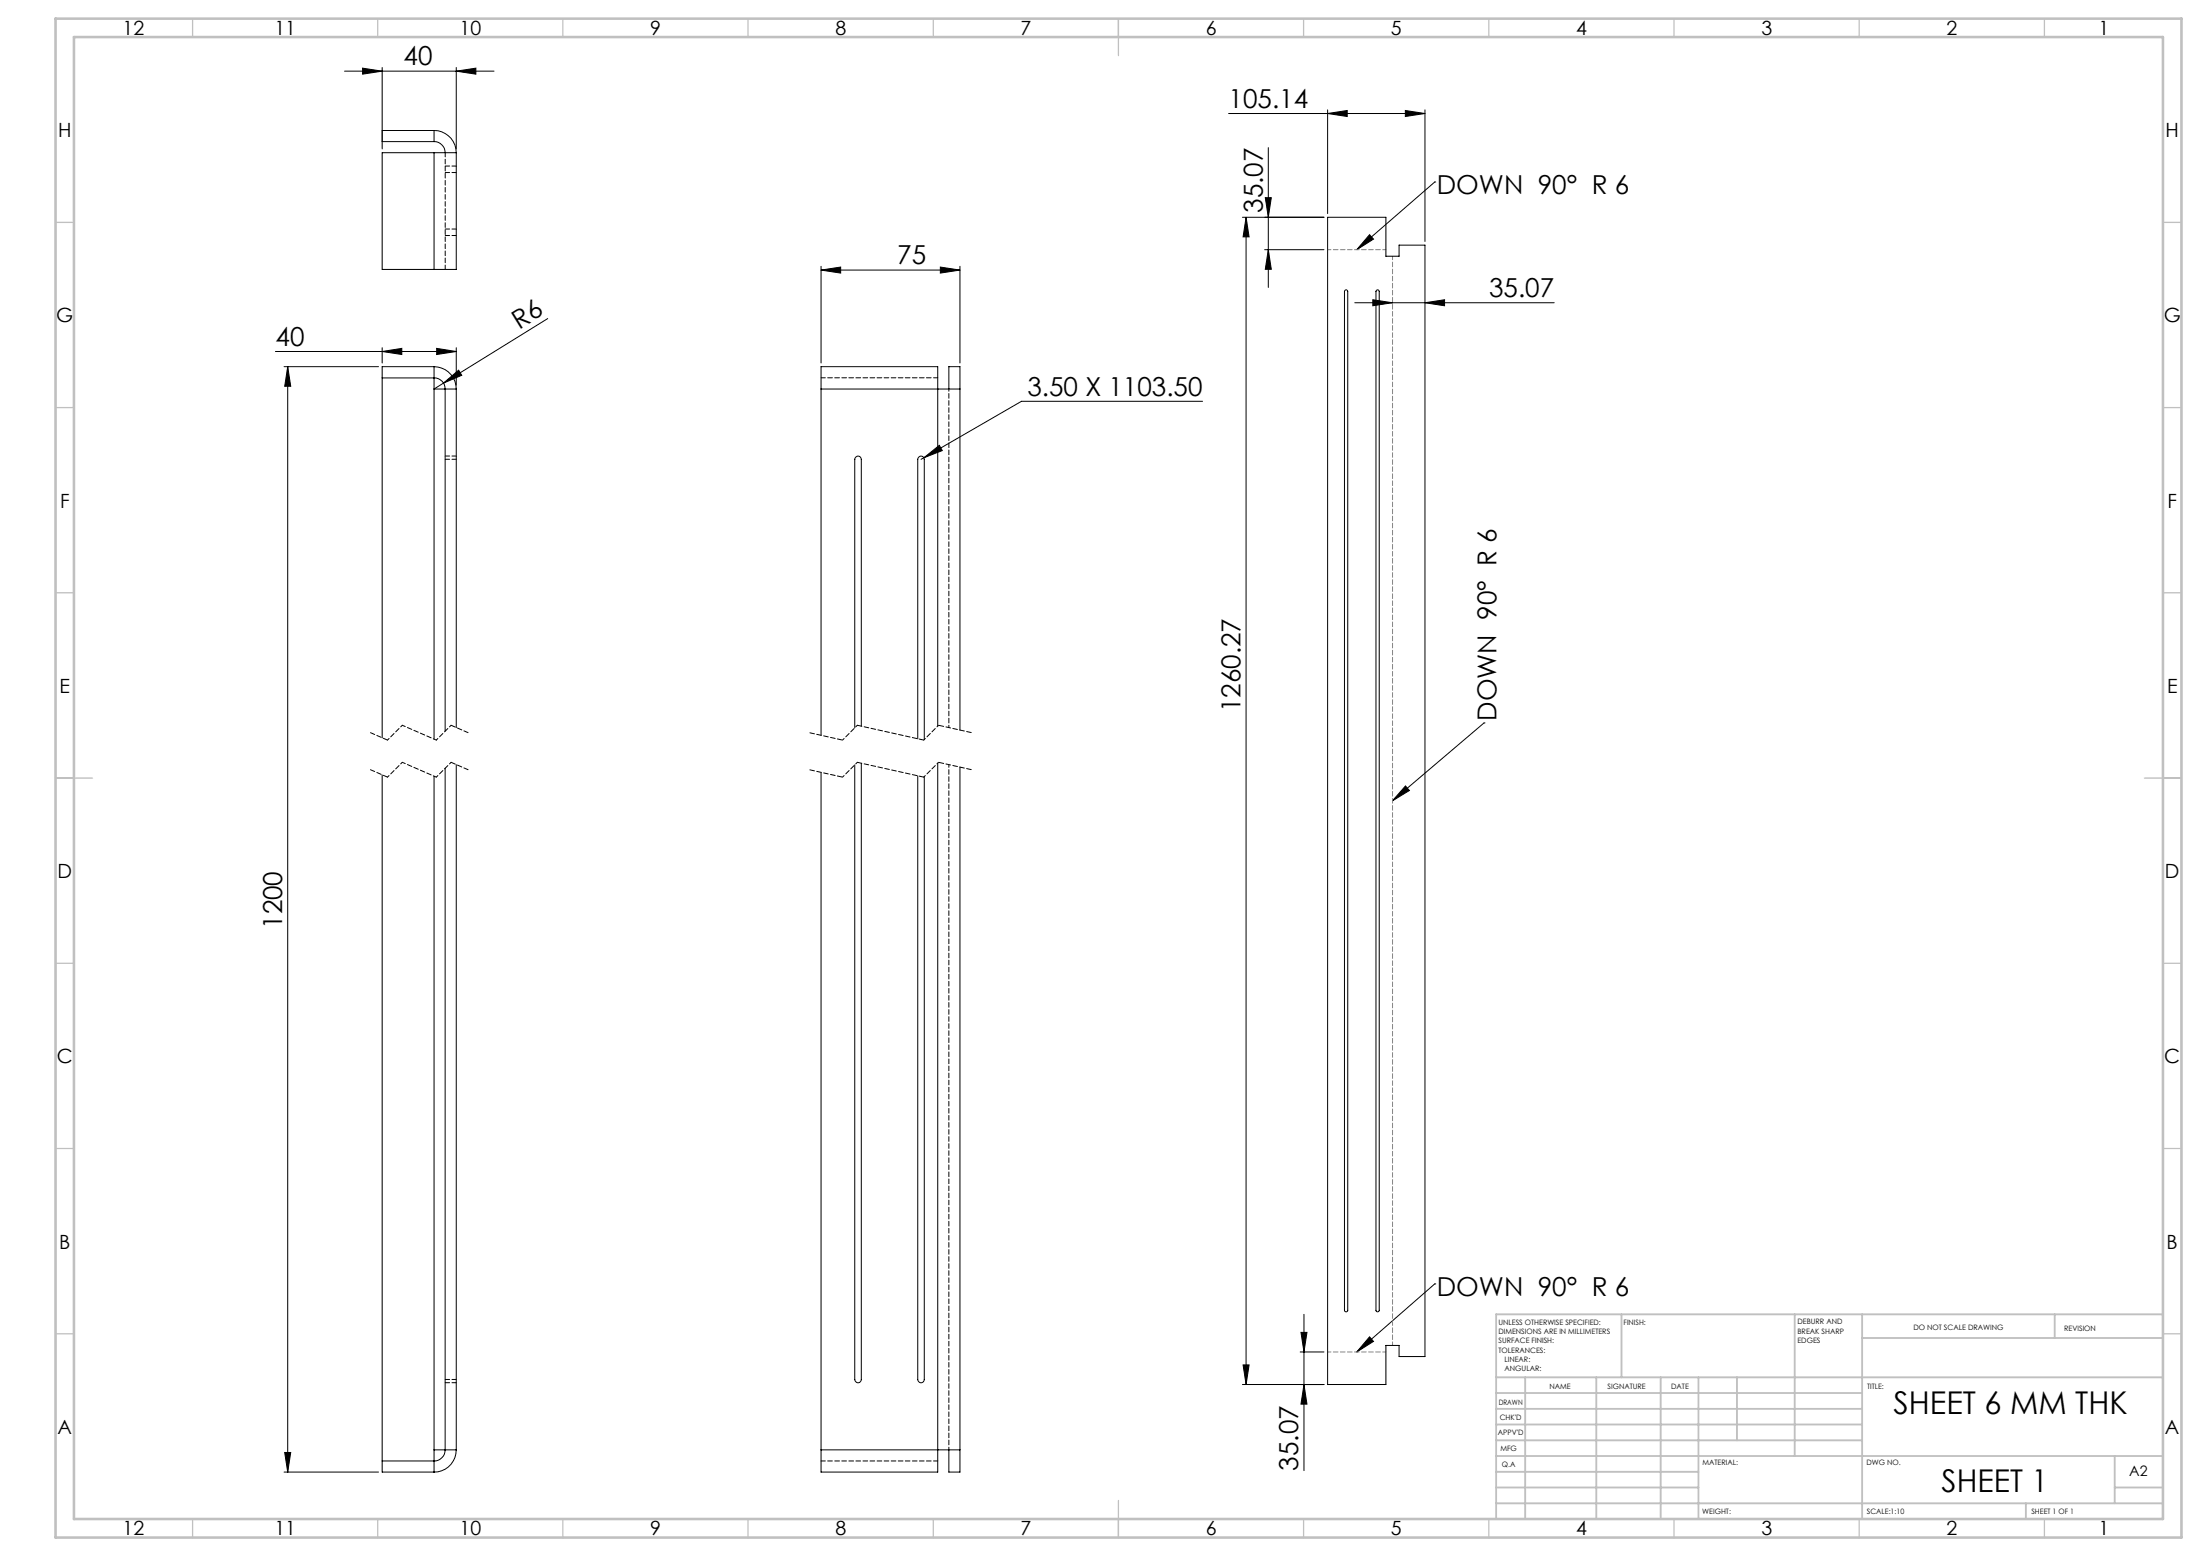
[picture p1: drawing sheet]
<svg xmlns="http://www.w3.org/2000/svg" width="594mm" height="420mm" viewBox="0 0 594 420" stroke-linecap="round" stroke-linejoin="round" font-family="sans-serif">
<g fill="none" stroke="#000" stroke-width=".27">
<path d="M93 19.2h40.4M97.9 18.4l5.3 .8-5.3 .8zM103.2 18.2v22M123.2 19.2l5.3-.8v1.6zM123.2 18.2v22M103.2 35.2h14M103.2 38.2h14M117.2 35.2a6 6 0 0 1 6 6M117.2 38.2a3 3 0 0 1 3 3M117.2 35.2v3M331.7 30.6h53M342.4 39.8v37.8"/>
<path d="M358.5 30.6l5.2-.8v1.7zM358.5 29.7v28M379.4 29.8l5.3 .8-5.3 .9zM384.7 29.7v35.5M117.2 41.2h6M117.2 41.2h-14v31.5h14M117.2 41.2v31.5M123.2 41.2v31.5h-6M335.5 58.6h22M336.4 58.6v315.1M336.4 58.6l.9 5.3h-1.7zM341.6 53.4h1.7l-.9 5.2z"/>
<path d="M358.5 58.6h15.7v10.6h3.6v-3h6.9v300h-6.9v-3h-3.6v10.5h-15.7zM387.4 49.1h.1M387.4 49.1l-21.1 18.3M221.7 72.9l5.3-.8v1.6zM221.7 71.9v26.1M221.7 72.9h37.5M253.9 72.1l5.3 .8-5.3 .8zM259.2 71.9v26.1M341.5 67.4h16M342.4 67.4l.9 5.3h-1.7zM363.1 78.4l.5-.1 .3 .4v275a.44 .44 0 0 1-.5 .4 .44 .44 0 0 1-.4-.4v-275zM369.8 63.3l1 1.2-4.5 2.9z"/>
<path d="M371.7 78.4l.4-.1 .3 .4v275a.44 .44 0 0 1-.4 .4 .44 .44 0 0 1-.5-.4v-275zM74.4 94.9h48.8M76.7 99h25.5M77.7 99l.8 5.3h-1.6zM77.7 99v298.4M103.2 94.9l5.3-.9v1.7zM103.2 93.9v4.1M117.2 99a6 6 0 0 1 6 6M117.2 99h-14v100.2M117.2 99v100.5M117.9 94l5.3 .9-5.3 .8zM123.2 93.9v10.1"/>
<path d="M147.9 86l-28.2 17.4M365.8 81.7h53.8M370.7 80.9l5.3 .8-5.3 .8zM384.7 81.7l5.3-.8v1.6zM103.2 102h14a2.95 2.95 0 0 1 3 3M119.7 103.4l4.1-3.5 .9 1.4zM119.7 103.4l-2.5 1.6h3M120.2 105h3M120.2 105v92.4M123.2 105v91.4M221.7 105v-6h31.5v6M221.7 105v93.5"/>
<path d="M221.7 105h31.5M253.2 105h6M253.2 105v91M256.2 105v-6h3v98.1M324.7 108.3h-48.9l-26.4 15.3M249.4 123.6l4.2-3.4 .8 1.4zM249.4 123.6l-.7 .4M232.6 196v-72a.88 .88 0 0 0-.9-.9 .88 .88 0 0 0-.9 .9v72.4M247.8 199.4v-75.4a.88 .88 0 0 1 .9-.9 .88 .88 0 0 1 .9 .9v75.6M400.7 195.1h.1M400.7 195.1l-24.7 21.1M103.2 209.2v188.2h14"/>
<path d="M117.2 209.5v187.9M120.2 207.4v184M123.2 206.4v185M221.7 208.5v182.9M232.6 206v166.4a.88 .88 0 0 1-.9 .9 .88 .88 0 0 1-.9-.9v-165.9M247.8 209.4v163a.88 .88 0 0 0 .9 .9 .88 .88 0 0 0 .9-.9v-162.8M253.2 206v185.4M259.2 207.1v190.3h-3v-6M379.5 212.1l1 1.3-4.5 2.8zM351.3 359.6h1.6l-.8 5.3zM352.1 354.8v42.2M387.4 346.6h.1"/>
<path d="M387.4 346.6l-21.1 18.3M335.5 373.7h22M335.6 368.4h1.7l-.9 5.3zM351 364.9h6.5M352.1 373.7l.8 5.3h-1.6zM369.8 360.8l1 1.3-4.5 2.8zM76.7 397.4h25.5M76.9 392.1h1.6l-.8 5.3zM117.2 391.4h3M120.2 391.4a3 3 0 0 1-3 3h-14M120.2 391.4h3M123.2 391.4a6 6 0 0 1-6 6"/>
<path d="M221.7 391.4v6h31.5v-6M221.7 391.4h31.5M253.2 391.4h6"/>
</g>
<path d="M227.5 199.8l-9-2M262.4 197.8l-9-2M227.5 209.8l-9-2M262.4 207.8l-9-2" fill="none" stroke="#000" stroke-width=".27" stroke-dasharray="1.3 .6" stroke-dashoffset="-.1"/>
<path d="M108.6 195.8l-4 4M121.8 195.8l-4 4M231.5 195.8l-4 4M253.4 195.8l-4 4M108.6 205.8l-4 4M121.8 205.8l-4 4M231.5 205.8l-4 4M253.4 205.8l-4 4" fill="none" stroke="#000" stroke-width=".27" stroke-dasharray="1.3 .6" stroke-dashoffset=".7"/>
<path d="M104.6 199.8l-4.6-2M126.4 197.8l-4.6-2M249.4 199.8l-17.9-4M104.6 209.8l-4.6-2M126.4 207.8l-4.6-2M249.4 209.8l-17.9-4" fill="none" stroke="#000" stroke-width=".27" stroke-dasharray="1.3 .6"/>
<path d="M117.8 199.8l-9.2-4M117.8 209.8l-9.2-4" fill="none" stroke="#000" stroke-width=".27" stroke-dasharray="1.3 .6" stroke-dashoffset=".4"/>
<path d="M376 69.2v294" fill="none" stroke="#808080" stroke-width=".27" stroke-dasharray="1.3 .6" stroke-dashoffset=".3"/>
<path d="M358.5 67.4h15.7M374.2 364.9h-15.7" fill="none" stroke="#808080" stroke-width=".27" stroke-dasharray="1.3 .6" stroke-dashoffset=".4"/>
<g fill="none" stroke="#c0c0c0" stroke-width=".35">
<path d="M52 5v5M102 5v5M152 5v5M202 5v5M252 5v5M302 5v10M352 5v5M402 5v5M452 5v5M502 5v5M552 5v5M15 60h5"/>
<path d="M584 60h5M15 110h5M584 110h5M15 160h5M584 160h5M15 210h10M579 210h10M15 260h5M584 260h5M15 310h5M584 310h5M15 360h5"/>
<path d="M584 360h5M52 410v5M102 410v5M152 410v5M202 410v5M252 410v5M302 405v10M352 410v5M402 410v5M452 410v5M502 410v5M552 410v5"/>
</g>
<g fill="none" stroke="#c0c0c0" stroke-width=".5">
<path d="M437.8 354.8v17M484.6 354.8v38.2M502.8 354.8v55.2M554.8 354.8v6.4M584 354.8h-180v55.2M404 371.8h180M404 376h98.8M411.8 371.8v38.2M431 371.8v38.2M448.4 371.8v38.2M458.6 371.8v38.2M469 371.8v17"/>
<path d="M502.8 361.2h81.2M404 388.8h98.8M404 384.5h98.8M404 380.3h98.8M404 397.3h54.6M404 393h180M571 393v12.8M404 405.8h180M404 401.5h54.6M547 405.8v4.2M571 401.5h13"/>
</g>
<path d="M15 5h574v410h-574zM20 10h564v400h-564z" fill="none" stroke="#c0c0c0" stroke-width=".7"/>
<g fill="#000">
<path d="M119.7 103.4l4.1-3.5 .9 1.4zM379.5 212.1l1 1.3-4.5 2.8z"/>
<path d="M97.9 18.4l5.3 .8-5.3 .8zM123.2 19.2l5.3-.8v1.6z"/>
<path d="M336.4 58.6l.9 5.3h-1.7zM335.6 368.4h1.7l-.9 5.3zM351.3 359.6h1.6l-.8 5.3zM352.1 373.7l.8 5.3h-1.6z"/>
<path d="M221.7 72.9l5.3-.8v1.6zM253.9 72.1l5.3 .8-5.3 .8zM249.4 123.6l5-2-.8-1.4zM358.5 30.6l5.2-.8v1.7zM379.4 29.8l5.3 .8-5.3 .9zM370.7 80.9l5.3 .8-5.3 .8zM384.7 81.7l5.3-.8v1.6z"/>
<path d="M117.9 94l5.3 .9-5.3 .8zM103.2 94.9l5.3-.9v1.7z"/>
<path d="M369.8 360.8l1 1.3-4.5 2.8zM369.8 63.3l1 1.2-4.5 2.9z"/>
<path d="M76.9 392.1h1.6l-.8 5.3zM77.7 99l.8 5.3h-1.6zM342.4 67.4l.9 5.3h-1.7zM341.6 53.4h1.7l-.9 5.2z"/>
</g>
<path d="M120.2 41.2v31.5M120.2 46.6h3M120.2 44.8h3M120.2 63.6h3M120.2 61.8h3M221.7 102h31.5M120.2 124h3M123.2 123.1h-3M120.2 372.3h3M120.2 373.2h3M253.2 394.3h-31.5" fill="none" stroke="#000" stroke-width=".27" stroke-dasharray="1.3 .6" stroke-dashoffset=".1"/>
<path d="M256.2 105v91.4" fill="none" stroke="#000" stroke-width=".27" stroke-dasharray="1.3 .6" stroke-dashoffset=".6"/>
<path d="M256.2 206.4v184.9" fill="none" stroke="#000" stroke-width=".27" stroke-dasharray="1.3 .6" stroke-dashoffset=".5"/>
<g font-size="8.5">
<text x="511.3" y="381.8">SHEET 6 MM THK</text>
<text x="524.2" y="402.7">SHEET 1</text>
</g>
<g font-size="7.1">
<text x="109" y="17.7">40</text>
<text x="331.7" y="29.1">105.14</text>
<text x="387.9" y="52.3">DOWN 90° R 6</text>
<text x="340.9" y="57.4" transform="rotate(-90 340.9 57.4)">35.07</text>
<text x="242.2" y="71.3">75</text>
<text x="402.1" y="80.2">35.07</text>
<text x="140.1" y="89" transform="rotate(-32 140.1 89)">R6</text>
<text x="74.4" y="93.3">40</text>
<text x="277.4" y="106.8">3.50 X 1103.50</text>
<text x="334.9" y="192.3" transform="rotate(-90 334.9 192.3)">1260.27</text>
<text x="404.1" y="194.6" transform="rotate(-90 404.1 194.6)">DOWN 90° R 6</text>
<text x="76.2" y="250.8" transform="rotate(-90 76.2 250.8)">1200</text>
<text x="387.9" y="349.9">DOWN 90° R 6</text>
<text x="350.5" y="396.9" transform="rotate(-90 350.5 396.9)">35.07</text>
</g>
<g font-size="5.3">
<text x="33.1" y="9.5">12</text>
<text x="74.1" y="9.5">11</text>
<text x="124.1" y="9.5">10</text>
<text x="175.6" y="9.5">9</text>
<text x="225.6" y="9.5">8</text>
<text x="275.6" y="9.5">7</text>
<text x="325.6" y="9.5">6</text>
<text x="375.6" y="9.5">5</text>
<text x="425.6" y="9.5">4</text>
<text x="475.6" y="9.5">3</text>
<text x="525.6" y="9.5">2</text>
<text x="566.6" y="9.5">1</text>
<text x="15.7" y="37">H</text>
<text x="584.7" y="37">H</text>
<text x="15.2" y="87">G</text>
<text x="584.2" y="87">G</text>
<text x="16.2" y="137">F</text>
<text x="585.2" y="137">F</text>
<text x="16.1" y="187">E</text>
<text x="585.1" y="187">E</text>
<text x="15.5" y="237">D</text>
<text x="584.5" y="237">D</text>
<text x="15.4" y="287">C</text>
<text x="584.4" y="287">C</text>
<text x="16" y="337">B</text>
<text x="585" y="337">B</text>
<text x="15.5" y="387">A</text>
<text x="584.5" y="387">A</text>
<text x="33.1" y="414.5">12</text>
<text x="74.1" y="414.5">11</text>
<text x="124.1" y="414.5">10</text>
<text x="175.6" y="414.5">9</text>
<text x="225.6" y="414.5">8</text>
<text x="275.6" y="414.5">7</text>
<text x="325.6" y="414.5">6</text>
<text x="375.6" y="414.5">5</text>
<text x="425.6" y="414.5">4</text>
<text x="475.6" y="414.5">3</text>
<text x="525.6" y="414.5">2</text>
<text x="566.6" y="414.5">1</text>
</g>
<text font-size="3.9" x="574.9" y="398.5">A2</text>
<g font-size="2">
<text x="404.6" y="357.6">UNLESS OTHERWISE SPECIFIED:</text>
<text x="438.4" y="357.6">FINISH:</text>
<text x="485.3" y="357.5">DEBURR AND</text>
<text x="485.3" y="360">BREAK SHARP</text>
<text x="516.6" y="359">DO NOT SCALE DRAWING</text>
<text x="557.3" y="359.2">REVISION</text>
<text x="404.6" y="360.1">DIMENSIONS ARE IN MILLIMETERS</text>
<text x="404.6" y="362.6">SURFACE FINISH:</text>
<text x="404.6" y="365.1">TOLERANCES:</text>
<text x="485.3" y="362.5">EDGES</text>
<text x="406.2" y="367.6">LINEAR:</text>
<text x="406.2" y="370.1">ANGULAR:</text>
<text x="418.3" y="375">NAME</text>
<text x="434" y="374.9">SIGNATURE</text>
<text x="451.2" y="374.9">DATE</text>
<text x="504.1" y="374.9">TITLE:</text>
<text x="404.6" y="379.1">DRAWN</text>
<text x="404.9" y="383.3">CHK'D</text>
<text x="404.4" y="387.4">APPV'D</text>
<text x="405.1" y="391.8">MFG</text>
<text x="405.5" y="396">Q.A</text>
<text x="459.6" y="395.5">MATERIAL:</text>
<text x="504" y="395.5">DWG NO.</text>
<text x="459.6" y="408.5">WEIGHT:</text>
<text x="504.1" y="408.6">SCALE:1:10</text>
<text x="548.5" y="408.6">SHEET 1 OF 1</text>
</g>
</svg>
